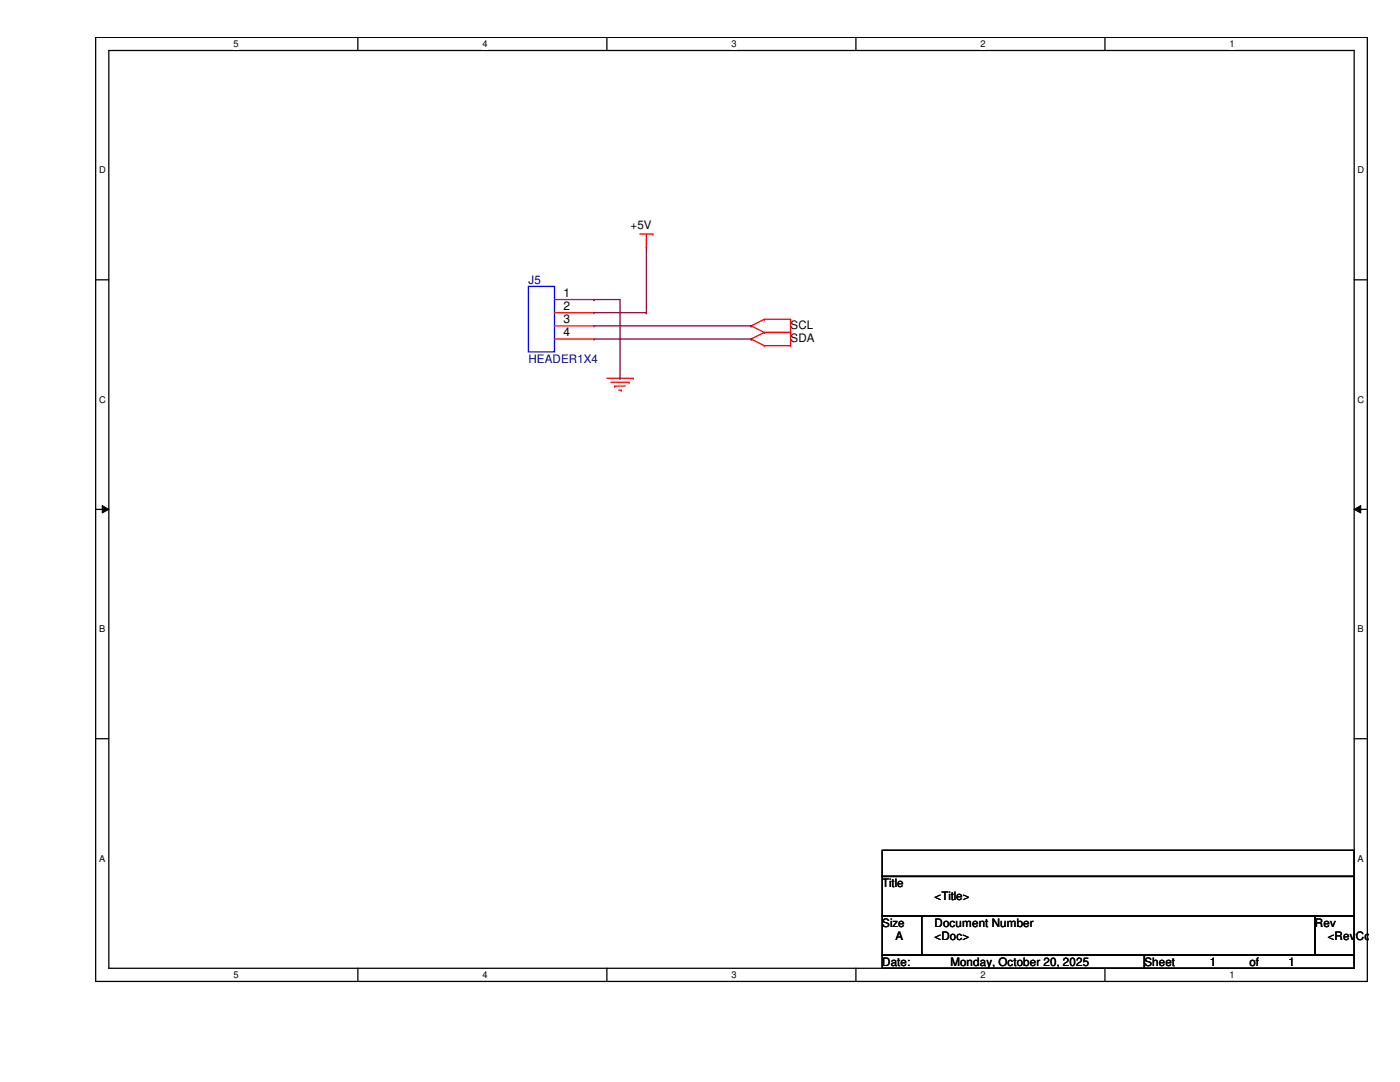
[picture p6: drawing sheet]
<svg xmlns="http://www.w3.org/2000/svg" width="279mm" height="216mm" viewBox="0 0 279 216" stroke-linecap="round" stroke-linejoin="round" font-family="sans-serif">
<path d="M19.1 7.5h253.8v188.3h-253.8zM21.7 10.1h248.6v183.1h-248.6z" fill="none" stroke="#000" stroke-width=".25"/>
<g fill="#fff">
<path d="M46.6 7.7h1v2.1h-1z"/>
<path d="M46.6 193.5h1v2.1h-1z"/>
</g>
<path d="M71.4 7.5v2.6M71.4 193.2v2.6" fill="none" stroke="#000" stroke-width=".25"/>
<g fill="#fff">
<path d="M96.3 7.7h1v2.1h-1z"/>
<path d="M96.3 193.5h1v2.1h-1z"/>
</g>
<path d="M121.1 7.5v2.6M121.1 193.2v2.6" fill="none" stroke="#000" stroke-width=".25"/>
<g fill="#fff">
<path d="M146 7.7h1v2.1h-1z"/>
<path d="M146 193.5h1v2.1h-1z"/>
</g>
<path d="M170.8 7.5v2.6M170.8 193.2v2.6" fill="none" stroke="#000" stroke-width=".25"/>
<g fill="#fff">
<path d="M195.7 7.7h1v2.1h-1z"/>
<path d="M195.7 193.5h1v2.1h-1z"/>
</g>
<path d="M220.5 7.5v2.6M220.5 193.2v2.6" fill="none" stroke="#000" stroke-width=".25"/>
<g fill="#fff">
<path d="M245.4 7.7h1v2.1h-1z"/>
<path d="M245.4 193.5h1v2.1h-1z"/>
<path d="M19.8 32.9h1.3v2.1h-1.3z"/>
<path d="M270.9 32.9h1.3v2.1h-1.3z"/>
<path d="M19.8 78.7h1.3v2.1h-1.3z"/>
<path d="M270.9 78.7h1.3v2.1h-1.3z"/>
</g>
<path d="M19.1 55.8h2.6M270.3 55.8h2.6" fill="none" stroke="#000" stroke-width=".25"/>
<g fill="#fff">
<path d="M19.8 124.5h1.2v2.1h-1.2z"/>
<path d="M270.9 124.5h1.3v2.1h-1.3z"/>
</g>
<path d="M19.1 101.6h2.6M270.3 101.6h2.6" fill="none" stroke="#000" stroke-width=".25"/>
<path d="M20.4 100.9l1.3 .7-1.3 .8zM270.3 101.6l1.3-.7v1.5z" fill="#000"/>
<path d="M20.4 100.9l1.3 .7-1.3 .8zM270.3 101.6l1.3-.7v1.5z" fill="none" stroke="#000" stroke-width=".2"/>
<g fill="#fff">
<path d="M19.8 170.3h1.2v2h-1.2z"/>
<path d="M270.9 170.3h1.3v2h-1.3z"/>
</g>
<path d="M19.1 147.4h2.6M270.3 147.4h2.6M176.1 169.7h94.2v5.2h-94.2zM176.1 174.9h94.2v7.9h-94.2zM176.1 182.8h7.8v7.8h-7.8zM176.1 190.6h52.3v2.6h-52.3zM183.9 182.8h78.5v7.8h-78.5zM228.4 190.6h41.9v2.6h-41.9zM262.4 182.8h7.9v7.8h-7.9z" fill="none" stroke="#000" stroke-width=".25"/>
<g fill="none" stroke="#f00" stroke-width=".25">
<path d="M110.7 59.8h7.8M118.5 59.8h.1M127.7 46.7h2.6M129 49.3h.1M129 46.7v2.6M130.3 46.7h.1M110.7 62.4h7.8M110.7 65h7.8M110.7 67.6h7.8M118.5 62.4h.1M118.5 65h.1M118.5 67.6h.1"/>
<path d="M121.1 75.5h5.3M121.9 76.3h3.7M122.7 77h.1M122.7 77h2.1M123.5 77.9h.5M124 77.9h.1M125.6 76.3h.1M126.4 75.5h.1M149.9 65h.1M149.9 67.6h.1M149.9 65l2.6 1.3M149.9 67.6l2.6 1.4"/>
<path d="M152.5 63.7h.1M152.5 66.3h.1M152.5 69h.1M152.5 63.7l-2.6 1.3M152.5 63.7h5.3M152.5 66.3h5.3M152.5 66.3l-2.6 1.3M152.5 69h5.3M157.8 63.7h.1M157.8 66.3h.1M157.8 69h.1M157.8 63.7v5.3"/>
</g>
<path d="M105.5 57.1h5.2v13.1h-5.2z" fill="none" stroke="#00f" stroke-width=".25"/>
<path d="M118.5 59.8h.1M118.5 59.8h5.2v15.7M129 49.3v13.1M118.5 65h31.4M118.5 67.6h31.4M118.5 62.4h10.5M123.7 75.5h.1M129 62.4h.1M149.9 65h.1M149.9 67.6h.1" fill="none" stroke="#800040" stroke-width=".25"/>
<g font-size="2.4">
<text x="112.5" y="59.2">1</text>
<text x="112.5" y="61.8">2</text>
<text x="112.5" y="64.5">3</text>
<text x="112.5" y="67.1">4</text>
</g>
<g font-size="2.3">
<text x="125.9" y="45.7">+5V</text>
<text x="157.8" y="65.6">SCL</text>
<text x="157.8" y="68.2">SDA</text>
<text x="176.1" y="177">Title</text>
<text x="186.5" y="179.7">&lt;Title&gt;</text>
<text x="176.1" y="184.9">Size</text>
<text x="186.5" y="184.9">Document Number</text>
<text x="262.4" y="184.9">Rev</text>
<text x="178.7" y="187.5">A</text>
<text x="186.5" y="187.5">&lt;Doc&gt;</text>
<text x="265" y="187.5">&lt;RevCo</text>
<text x="176.1" y="192.7">Date:</text>
<text x="189.7" y="192.7">Monday, October 20, 2025</text>
<text x="228.4" y="192.7">Sheet</text>
<text x="241.5" y="192.7">1</text>
<text x="249.3" y="192.7">of</text>
<text x="257.2" y="192.7">1</text>
</g>
<g font-size="2.3" fill="#000080">
<text x="105.5" y="56.7">J5</text>
<text x="105.5" y="72.4">HEADER1X4</text>
</g>
<g font-size="1.9">
<text x="46.6" y="9.4">5</text>
<text x="96.3" y="9.4">4</text>
<text x="146" y="9.4">3</text>
<text x="195.7" y="9.4">2</text>
<text x="245.4" y="9.4">1</text>
<text x="19.8" y="34.6">D</text>
<text x="270.9" y="34.6">D</text>
<text x="19.8" y="80.3">C</text>
<text x="270.9" y="80.3">C</text>
<text x="19.8" y="126.2">B</text>
<text x="270.9" y="126.2">B</text>
<text x="19.8" y="171.9">A</text>
<text x="270.9" y="171.9">A</text>
<text x="46.6" y="195.2">5</text>
<text x="96.3" y="195.2">4</text>
<text x="146" y="195.2">3</text>
<text x="195.7" y="195.2">2</text>
<text x="245.4" y="195.2">1</text>
</g>
</svg>
